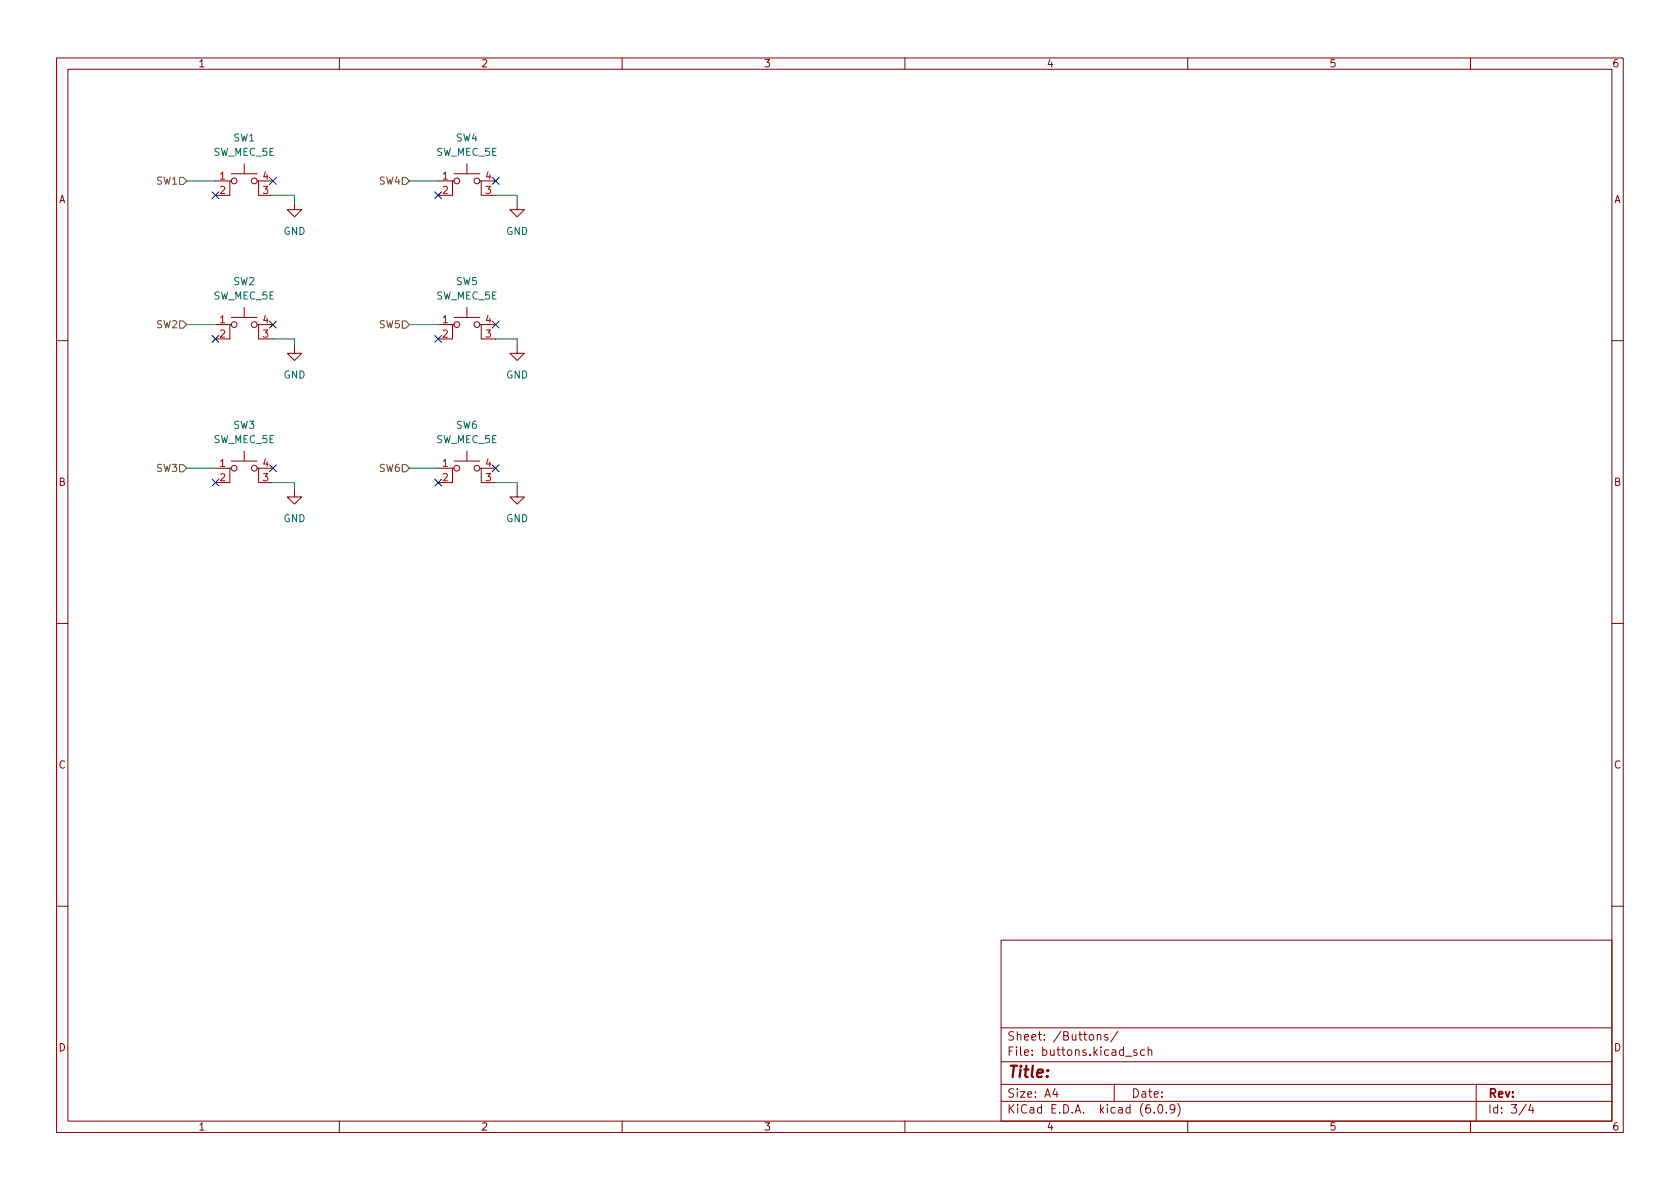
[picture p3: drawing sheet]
<svg xmlns="http://www.w3.org/2000/svg" width="297mm" height="210mm" viewBox="0 0 297 210" stroke-linecap="round" stroke-linejoin="round" font-family="sans-serif">
<g fill="none" stroke="#840000" stroke-width=".18">
<path d="M10 10.2h277v190.1h-277zM12 12.2h273v186.1h-273zM60 10.2v2M110 10.2v2M160 10.2v2M210 10.2v2M260 10.2v2M38.1 32h2.5M40.9 32h-.3v2.5h-2.5M40.9 30.7h4.6M43.2 29v1.7M45.5 32h.2v2.5h2.6"/>
<path d="M45.7 32h2.6M52.1 35.8v1.3h1.2l-1.2 1.2-1.3-1.2h1.3M77.5 32h2.5M80.3 32h-.3v2.5h-2.5M80.3 30.7h4.5M82.5 29v1.7M84.8 32h.3v2.5h2.5M85.1 32h2.5M91.4 35.8v1.3h1.3l-1.3 1.2-1.2-1.2h1.2M38.1 57.4h2.5M40.9 57.4h-.3v2.5h-2.5M40.9 56.1h4.6"/>
<path d="M43.2 54.4v1.7M45.5 57.4h.2v2.5h2.6M45.7 57.4h2.6M77.5 57.4h2.5M80.3 57.4h-.3v2.5h-2.5M80.3 56.1h4.5M82.5 54.4v1.7M84.8 57.4h.3v2.5h2.5M85.1 57.4h2.5M10 60.2h2M43.2 79.8v1.7M52.1 61.2v1.3h1.2l-1.2 1.2-1.3-1.2h1.3"/>
<path d="M82.5 79.8v1.7M91.4 61.2v1.3h1.3l-1.3 1.2-1.2-1.2h1.2M285 60.2h2M38.1 82.8h2.5M40.9 82.8h-.3v2.5h-2.5M40.9 81.5h4.6M45.5 82.8h.2v2.5h2.6M45.7 82.8h2.6M52.1 86.6v1.3h1.2l-1.2 1.2-1.3-1.2h1.3M77.5 82.8h2.5M80.3 82.8h-.3v2.5h-2.5M80.3 81.5h4.5"/>
<path d="M84.8 82.8h.3v2.5h2.5M85.1 82.8h2.5M91.4 86.6v1.3h1.3l-1.3 1.2-1.2-1.2h1.2M10 110.2h2M285 110.2h2M10 160.2h2M177 166.3h108v32h-108zM285 160.2h2M60 198.3v2M110 198.3v2M160 198.3v2M177 194.8h108"/>
<path d="M177 191.8h108M177 187.8h108M177 181.8h108M186.5 192.5l-.4 1h1M186.9 193v1M194 183.1l.2-.2 .4 .1v.9M194 182.9v1M195.9 183l-.4-.1-.2 .2 .1 .3 .5 .1v.4h-.6M197 191.8v3M197.6 182.4l-1.2 1.9M199 186.8h1.1M201 185.7l-.4-.1-.2 .2 .1 .3 .5 .1v.4h-.6"/>
<path d="M202.4 185.7l-.5-.1-.3 .3v.4l.2 .3h.6M203 185.8l.2-.2 .4 .1v.9M203 185.1v1.5M204.1 196.7v.1M204.9 195.4l.2-.1a.81 .81 0 0 1 .6 .7 .81 .81 0 0 1-.3 .8h-.2a.81 .81 0 0 1-.6-.6 .81 .81 0 0 1 .3-.8zM206.2 196.7v.1M207.7 196l-.3 .3h-.3l-.2-.3 .1-.6 .4-.1 .2 .2a.99 .99 0 0 1-.3 1.3h-.3M208.2 195.1a1.72 1.72 0 0 1 0 2.3M210 198.3v2M260 198.3v2M261 191.8v6.5M269.9 195.3l-1.3 1.9"/>
<path d="M270.6 195.3l-.3 1h.9M271 195.8v1"/>
<circle cx="41.4" cy="32" r=".51"/>
<circle cx="45" cy="32" r=".51"/>
<circle cx="80.8" cy="32" r=".51"/>
<circle cx="84.3" cy="32" r=".51"/>
<circle cx="41.4" cy="57.4" r=".51"/>
<circle cx="45" cy="57.4" r=".51"/>
<circle cx="80.8" cy="57.4" r=".51"/>
<circle cx="84.3" cy="57.4" r=".51"/>
<circle cx="41.4" cy="82.8" r=".51"/>
<circle cx="45" cy="82.8" r=".51"/>
<circle cx="80.8" cy="82.8" r=".51"/>
<circle cx="84.3" cy="82.8" r=".51"/>
</g>
<path d="M31.7 31.4h.7l.6 .6-.6 .6h-.7zM71.1 31.4h.7l.6 .6-.6 .6h-.7zM31.7 56.8h.7l.6 .6-.6 .6h-.7zM71.1 56.8h.7l.6 .6-.6 .6h-.7zM31.7 82.2h.7l.6 .6-.6 .6h-.7zM71.1 82.2h.7l.6 .6-.6 .6h-.7z" fill="none" stroke="#725600" stroke-width=".18"/>
<path d="M33 32h5.1M48.3 34.5h3.8v1.3M72.4 32h5.1M87.6 34.5h3.8v1.3M33 57.4h5.1M48.3 59.9h3.8v1.3M72.4 57.4h5.1M87.6 59.9h3.8v1.3M33 82.8h5.1M48.3 85.3h3.8v1.3M72.4 82.8h5.1M87.6 85.3h3.8v1.3" fill="none" stroke="#009600" stroke-width=".18"/>
<g fill="none" stroke="#000084" stroke-width=".18">
<path d="M37.5 33.9l1.2 1.2M38.7 33.9l-1.2 1.2M47.7 31.4l1.2 1.2M48.9 31.4l-1.2 1.2M76.9 33.9l1.2 1.2M78.1 33.9l-1.2 1.2M87 31.4l1.2 1.2M88.2 31.4l-1.2 1.2M37.5 59.3l1.2 1.2M38.7 59.3l-1.2 1.2M47.7 56.8l1.2 1.2M48.9 56.8l-1.2 1.2"/>
<path d="M76.9 59.3l1.2 1.2M78.1 59.3l-1.2 1.2M87 56.8l1.2 1.2M88.2 56.8l-1.2 1.2M37.5 84.7l1.2 1.2M38.7 84.7l-1.2 1.2M47.7 82.2l1.2 1.2M48.9 82.2l-1.2 1.2M76.9 84.7l1.2 1.2M78.1 84.7l-1.2 1.2M87 82.2l1.2 1.2M88.2 82.2l-1.2 1.2"/>
</g>
<text font-size="2.8" fill="#840000" x="178" y="190.6">Title:</text>
<g font-size="2.1" fill="#840000">
<text x="178" y="184">Sheet: /Buttons/</text>
<text x="178" y="186.7">File: buttons.kicad_sch</text>
<text x="178" y="196.9">KiCad E.D.A. kicad (6.0.9)</text>
<text x="178" y="194.1">Size: A4</text>
<text x="200" y="194.1">Date:</text>
<text x="263" y="194.1">Rev:</text>
<text x="263" y="196.9">Id: 3/4</text>
</g>
<g font-size="1.8" fill="#840000">
<text x="35" y="11.9">1</text>
<text x="85" y="11.9">2</text>
<text x="135" y="11.9">3</text>
<text x="185" y="11.9">4</text>
<text x="235" y="11.9">5</text>
<text x="285" y="11.9">6</text>
<text x="10.3" y="35.9">A</text>
<text x="285.3" y="35.9">A</text>
<text x="10.3" y="85.9">B</text>
<text x="285.3" y="85.9">B</text>
<text x="10.3" y="135.9">C</text>
<text x="285.3" y="135.9">C</text>
<text x="10.3" y="185.9">D</text>
<text x="285.3" y="185.9">D</text>
<text x="35" y="199.9">1</text>
<text x="85" y="199.9">2</text>
<text x="135" y="199.9">3</text>
<text x="185" y="199.9">4</text>
<text x="235" y="199.9">5</text>
<text x="285" y="199.9">6</text>
</g>
<g font-size="1.8" fill="#006464">
<text x="37.7" y="27.6">SW_MEC_5E</text>
<text x="41.3" y="25">SW1</text>
<text x="77.1" y="27.6">SW_MEC_5E</text>
<text x="80.6" y="25">SW4</text>
<text x="50.1" y="41.5">GND</text>
<text x="89.5" y="41.5">GND</text>
<text x="37.7" y="53">SW_MEC_5E</text>
<text x="41.3" y="50.4">SW2</text>
<text x="77.1" y="53">SW_MEC_5E</text>
<text x="80.6" y="50.4">SW5</text>
<text x="50.1" y="66.9">GND</text>
<text x="89.5" y="66.9">GND</text>
<text x="41.3" y="75.8">SW3</text>
<text x="80.6" y="75.8">SW6</text>
<text x="37.7" y="78.4">SW_MEC_5E</text>
<text x="77.1" y="78.4">SW_MEC_5E</text>
<text x="50.1" y="92.3">GND</text>
<text x="89.5" y="92.3">GND</text>
</g>
<g font-size="1.8" fill="#725600">
<text x="27.7" y="32.6">SW1</text>
<text x="67.1" y="32.6">SW4</text>
<text x="27.7" y="58">SW2</text>
<text x="67.1" y="58">SW5</text>
<text x="27.7" y="83.4">SW3</text>
<text x="67.1" y="83.4">SW6</text>
</g>
<g font-size="1.8" fill="#a90000">
<text x="38.9" y="31.7">1</text>
<text x="38.9" y="34.3">2</text>
<text x="46.5" y="34.3">3</text>
<text x="46.5" y="31.7">4</text>
<text x="78.2" y="31.7">1</text>
<text x="78.2" y="34.3">2</text>
<text x="85.9" y="34.3">3</text>
<text x="85.9" y="31.7">4</text>
<text x="38.9" y="57.1">1</text>
<text x="38.9" y="59.7">2</text>
<text x="46.5" y="59.7">3</text>
<text x="46.5" y="57.1">4</text>
<text x="78.2" y="57.1">1</text>
<text x="78.2" y="59.7">2</text>
<text x="85.9" y="59.7">3</text>
<text x="85.9" y="57.1">4</text>
<text x="38.9" y="82.5">1</text>
<text x="46.5" y="82.5">4</text>
<text x="78.2" y="82.5">1</text>
<text x="85.9" y="82.5">4</text>
<text x="38.9" y="85.1">2</text>
<text x="46.5" y="85.1">3</text>
<text x="78.2" y="85.1">2</text>
<text x="85.9" y="85.1">3</text>
</g>
</svg>
